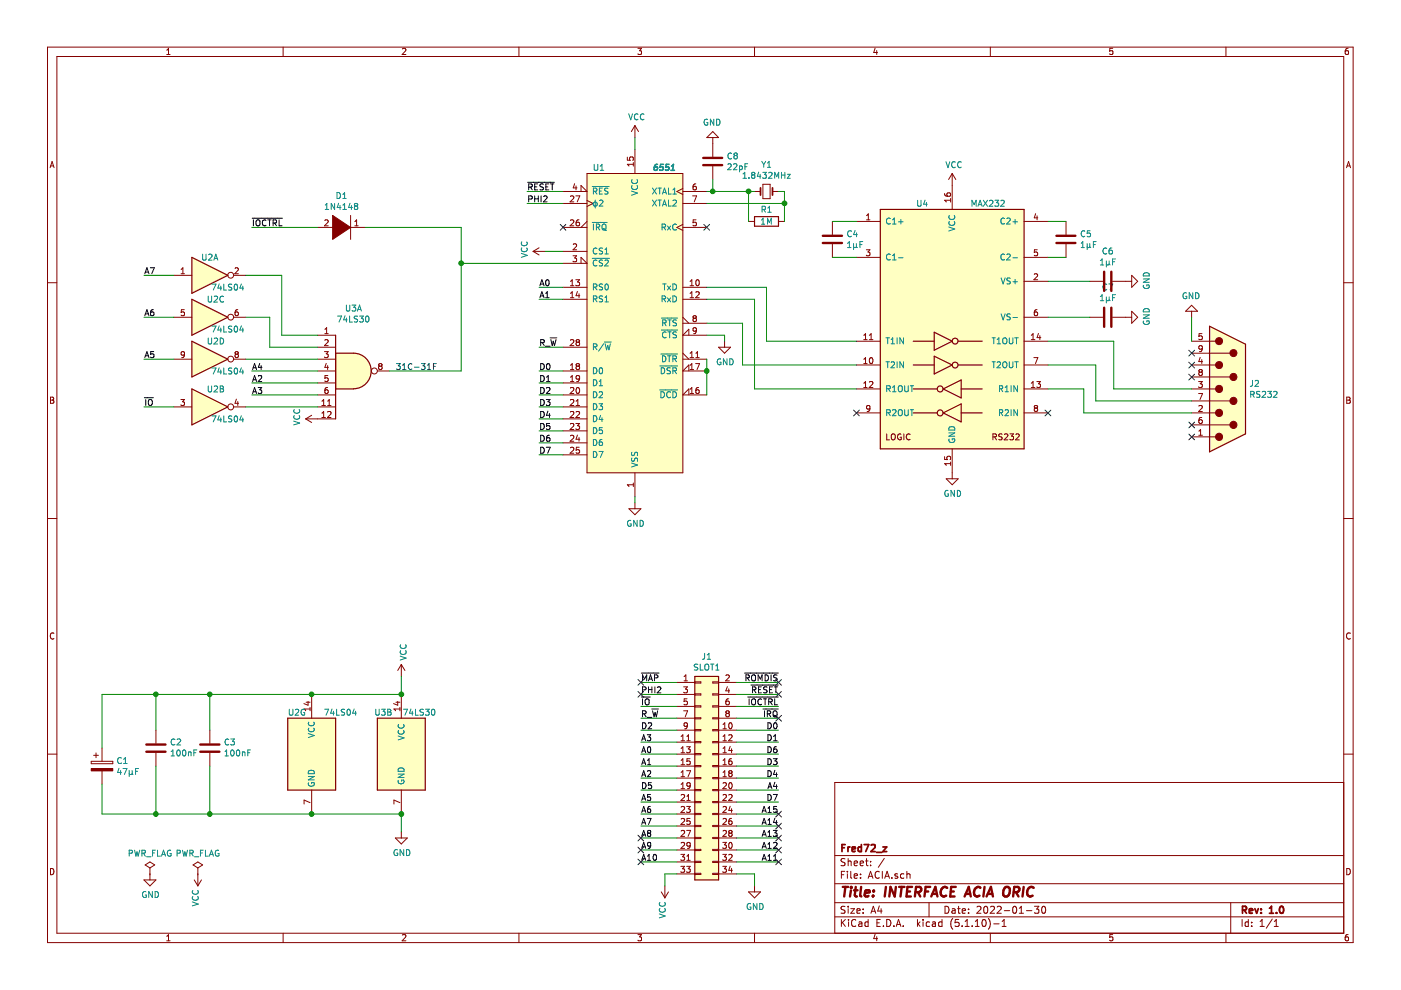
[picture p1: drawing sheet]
EESchema Schematic File Version 4
EELAYER 30 0
EELAYER END
$Descr A4 11693 8268
encoding utf-8
Sheet 1 1
Title "INTERFACE ACIA ORIC"
Date "2022-01-30"
Rev "1.0"
Comp "Fred72_z"
Comment1 ""
Comment2 ""
Comment3 ""
Comment4 ""
$EndDescr
$Comp
L Device:CP C1
U 1 1
P 850 6400
F 0 "C1" H 968 6446 50  0000 L CNN
F 1 "47µF" H 968 6355 50  0000 L CNN
F 2 "Capacitor_THT:CP_Radial_D5.0mm_P2.00mm" H 888 6250 50  0001 C CNN
F 3 "~" H 850 6400 50  0001 C CNN
	1    850  6400
	1    0    0    -1  
$EndComp
$Comp
L 74xx:74LS30 U3
U 1 1
P 2950 3100
F 0 "U3" H 2950 3625 50  0000 C CNN
F 1 "74LS30" H 2950 3534 50  0000 C CNN
F 2 "Package_DIP:DIP-14_W7.62mm_LongPads" H 2950 3100 50  0001 C CNN
F 3 "http://www.ti.com/lit/gpn/sn74LS30" H 2950 3100 50  0001 C CNN
	1    2950 3100
	1    0    0    -1  
$EndComp
Wire Wire Line
	2650 3100 2100 3100
Wire Wire Line
	2650 3200 2100 3200
Text Label 2100 3300 0    50   ~ 0
A3
Text Label 2100 3100 0    50   ~ 0
A4
Text Label 1200 2300 0    50   ~ 0
A7
Text Label 1200 2650 0    50   ~ 0
A6
Text Label 1200 3000 0    50   ~ 0
A5
Text Label 4500 3100 0    50   ~ 0
D0
Text Label 4500 3200 0    50   ~ 0
D1
Text Label 4500 3300 0    50   ~ 0
D2
Text Label 4500 3400 0    50   ~ 0
D3
Text Label 4500 3500 0    50   ~ 0
D4
Text Label 4500 3600 0    50   ~ 0
D5
Text Label 4500 3700 0    50   ~ 0
D6
Text Label 4500 3800 0    50   ~ 0
D7
$Comp
L power:GND #PWR05
U 1 1
P 5300 4200
F 0 "#PWR05" H 5300 3950 50  0001 C CNN
F 1 "GND" H 5305 4027 50  0000 C CNN
F 2 "" H 5300 4200 50  0001 C CNN
F 3 "" H 5300 4200 50  0001 C CNN
	1    5300 4200
	1    0    0    -1  
$EndComp
Wire Wire Line
	5300 4150 5300 4200
Text Notes 3300 3100 0    50   ~ 0
31C-31F\n
$Comp
L power:PWR_FLAG #FLG01
U 1 1
P 1250 7300
F 0 "#FLG01" H 1250 7375 50  0001 C CNN
F 1 "PWR_FLAG" H 1250 7473 50  0000 C CNN
F 2 "" H 1250 7300 50  0001 C CNN
F 3 "~" H 1250 7300 50  0001 C CNN
	1    1250 7300
	1    0    0    -1  
$EndComp
$Comp
L power:PWR_FLAG #FLG02
U 1 1
P 1650 7300
F 0 "#FLG02" H 1650 7375 50  0001 C CNN
F 1 "PWR_FLAG" H 1650 7473 50  0000 C CNN
F 2 "" H 1650 7300 50  0001 C CNN
F 3 "~" H 1650 7300 50  0001 C CNN
	1    1650 7300
	1    0    0    -1  
$EndComp
$Comp
L power:GND #PWR016
U 1 1
P 1250 7300
F 0 "#PWR016" H 1250 7050 50  0001 C CNN
F 1 "GND" H 1255 7127 50  0000 C CNN
F 2 "" H 1250 7300 50  0001 C CNN
F 3 "" H 1250 7300 50  0001 C CNN
	1    1250 7300
	1    0    0    -1  
$EndComp
$Comp
L power:VCC #PWR021
U 1 1
P 1650 7300
F 0 "#PWR021" H 1650 7150 50  0001 C CNN
F 1 "VCC" V 1665 7427 50  0000 L CNN
F 2 "" H 1650 7300 50  0001 C CNN
F 3 "" H 1650 7300 50  0001 C CNN
	1    1650 7300
	-1   0    0    1   
$EndComp
$Comp
L power:VCC #PWR01
U 1 1
P 3350 5650
F 0 "#PWR01" H 3350 5500 50  0001 C CNN
F 1 "VCC" V 3365 5777 50  0000 L CNN
F 2 "" H 3350 5650 50  0001 C CNN
F 3 "" H 3350 5650 50  0001 C CNN
	1    3350 5650
	1    0    0    -1  
$EndComp
$Comp
L power:GND #PWR02
U 1 1
P 3350 6950
F 0 "#PWR02" H 3350 6700 50  0001 C CNN
F 1 "GND" H 3355 6777 50  0000 C CNN
F 2 "" H 3350 6950 50  0001 C CNN
F 3 "" H 3350 6950 50  0001 C CNN
	1    3350 6950
	1    0    0    -1  
$EndComp
Wire Wire Line
	3350 5650 3350 5800
Wire Wire Line
	3350 6800 3350 6950
Wire Wire Line
	1300 5800 1300 6100
Wire Wire Line
	1300 6400 1300 6800
Wire Wire Line
	1300 6800 1750 6800
Wire Wire Line
	1750 6400 1750 6800
Connection ~ 1750 6800
Wire Wire Line
	1750 6100 1750 5800
Connection ~ 1750 5800
Wire Wire Line
	1750 5800 1300 5800
$Comp
L Device:C C3
U 1 1
P 1750 6250
F 0 "C3" H 1635 6204 50  0000 R CNN
F 1 "100nF" H 1635 6295 50  0000 R CNN
F 2 "Capacitor_THT:C_Rect_L7.0mm_W2.0mm_P5.00mm" H 1788 6100 50  0001 C CNN
F 3 "~" H 1750 6250 50  0001 C CNN
	1    1750 6250
	-1   0    0    1   
$EndComp
$Comp
L Device:C C2
U 1 1
P 1300 6250
F 0 "C2" H 1185 6204 50  0000 R CNN
F 1 "100nF" H 1185 6295 50  0000 R CNN
F 2 "Capacitor_THT:C_Rect_L7.0mm_W2.0mm_P5.00mm" H 1338 6100 50  0001 C CNN
F 3 "~" H 1300 6250 50  0001 C CNN
	1    1300 6250
	-1   0    0    1   
$EndComp
Text Label 6500 5700 2    50   ~ 0
~ROMDIS
Text Label 6500 5900 2    50   ~ 0
~IOCTRL
Text Label 6500 5800 2    50   ~ 0
~RESET
Text Label 6500 6000 2    50   ~ 0
~IRQ
Text Label 6500 6100 2    50   ~ 0
D0
Text Label 6500 6200 2    50   ~ 0
D1
Text Label 5350 6100 0    50   ~ 0
D2
Text Label 6500 6400 2    50   ~ 0
D3
Text Label 6500 6500 2    50   ~ 0
D4
Text Label 5350 6600 0    50   ~ 0
D5
Text Label 6500 6300 2    50   ~ 0
D6
Text Label 6500 6700 2    50   ~ 0
D7
Text Label 5350 6300 0    50   ~ 0
A0
Text Label 5350 6400 0    50   ~ 0
A1
Text Label 5350 6500 0    50   ~ 0
A2
Text Label 5350 6200 0    50   ~ 0
A3
Text Label 6500 6600 2    50   ~ 0
A4
Text Label 5350 6700 0    50   ~ 0
A5
Text Label 5350 6800 0    50   ~ 0
A6
Text Label 5350 6900 0    50   ~ 0
A7
Text Label 5350 7000 0    50   ~ 0
A8
Text Label 5350 7100 0    50   ~ 0
A9
Text Label 5350 7200 0    50   ~ 0
A10
Text Label 6500 7200 2    50   ~ 0
A11
Text Label 6500 7100 2    50   ~ 0
A12
Text Label 6500 7000 2    50   ~ 0
A13
Text Label 6500 6900 2    50   ~ 0
A14
Text Label 6500 6800 2    50   ~ 0
A15
$Comp
L power:GND #PWR06
U 1 1
P 6300 7400
F 0 "#PWR06" H 6300 7150 50  0001 C CNN
F 1 "GND" H 6305 7227 50  0000 C CNN
F 2 "" H 6300 7400 50  0001 C CNN
F 3 "" H 6300 7400 50  0001 C CNN
	1    6300 7400
	1    0    0    -1  
$EndComp
Wire Wire Line
	5650 7300 5550 7300
Wire Wire Line
	5550 7300 5550 7400
Wire Wire Line
	6150 7300 6300 7300
Wire Wire Line
	6300 7300 6300 7400
Wire Wire Line
	6150 5700 6500 5700
Wire Wire Line
	6150 5800 6500 5800
Wire Wire Line
	6150 5900 6500 5900
Wire Wire Line
	6150 6000 6500 6000
Wire Wire Line
	6150 6100 6500 6100
Wire Wire Line
	6150 6200 6500 6200
Wire Wire Line
	6150 6400 6500 6400
Wire Wire Line
	6150 6500 6500 6500
Wire Wire Line
	6150 6600 6500 6600
Wire Wire Line
	6150 6700 6500 6700
Wire Wire Line
	6150 6900 6500 6900
Wire Wire Line
	6150 7000 6500 7000
Wire Wire Line
	6150 7100 6500 7100
Wire Wire Line
	6150 7200 6500 7200
Text Label 5350 5700 0    50   ~ 0
~MAP
Text Label 5350 5800 0    50   ~ 0
PHI2
Text Label 5350 5900 0    50   ~ 0
~IO
Text Label 5350 6000 0    50   ~ 0
R_~W
Wire Wire Line
	5350 7000 5650 7000
Wire Wire Line
	5350 7100 5650 7100
Wire Wire Line
	5350 7200 5650 7200
Wire Wire Line
	5350 5700 5650 5700
Wire Wire Line
	5350 5800 5650 5800
Wire Wire Line
	5350 5900 5650 5900
Wire Wire Line
	5350 6000 5650 6000
Wire Wire Line
	5350 6100 5650 6100
Wire Wire Line
	5350 6200 5650 6200
Wire Wire Line
	5350 6400 5650 6400
Wire Wire Line
	5350 6500 5650 6500
Wire Wire Line
	5350 6600 5650 6600
Wire Wire Line
	5350 6700 5650 6700
Wire Wire Line
	5350 6900 5650 6900
$Comp
L Connector_Generic:Conn_02x17_Odd_Even J1
U 1 1
P 5850 6500
F 0 "J1" H 5900 7517 50  0000 C CNN
F 1 "SLOT1" H 5900 7426 50  0000 C CNN
F 2 "Connector_IDC:IDC-Header_2x17_P2.54mm_Horizontal" H 5850 6500 50  0001 C CNN
F 3 "~" H 5850 6500 50  0001 C CNN
	1    5850 6500
	1    0    0    -1  
$EndComp
Wire Wire Line
	6150 6800 6500 6800
Wire Wire Line
	5350 6800 5650 6800
Wire Wire Line
	5350 6300 5650 6300
Wire Wire Line
	6150 6300 6500 6300
Text Label 1200 3400 0    50   ~ 0
~IO
Wire Wire Line
	1200 3400 1450 3400
$Comp
L 74xx:74LS04 U2
U 1 1
P 1750 2300
F 0 "U2" H 1750 2450 50  0000 C CNN
F 1 "74LS04" H 1900 2200 50  0000 C CNN
F 2 "Package_DIP:DIP-14_W7.62mm_LongPads" H 1750 2300 50  0001 C CNN
F 3 "http://www.ti.com/lit/gpn/sn74LS04" H 1750 2300 50  0001 C CNN
	1    1750 2300
	1    0    0    -1  
$EndComp
$Comp
L ACIA_RS232-rescue:DIODE-pspice-ACIA-rescue D1
U 1 1
P 2850 1900
F 0 "D1" H 2850 2165 50  0000 C CNN
F 1 "1N4148" H 2850 2074 50  0000 C CNN
F 2 "Diode_THT:D_DO-35_SOD27_P7.62mm_Horizontal" H 2850 1900 50  0001 C CNN
F 3 "~" H 2850 1900 50  0001 C CNN
	1    2850 1900
	1    0    0    -1  
$EndComp
Wire Wire Line
	2650 1900 2100 1900
Text Label 2100 1900 0    50   ~ 0
~IOCTRL
$Comp
L power:VCC #PWR03
U 1 1
P 5550 7400
F 0 "#PWR03" H 5550 7250 50  0001 C CNN
F 1 "VCC" V 5565 7527 50  0000 L CNN
F 2 "" H 5550 7400 50  0001 C CNN
F 3 "" H 5550 7400 50  0001 C CNN
	1    5550 7400
	-1   0    0    1   
$EndComp
Wire Wire Line
	1750 5800 2600 5800
Wire Wire Line
	1750 6800 2600 6800
$Comp
L 74xx:74LS30 U3
U 2 1
P 3350 6300
F 0 "U3" H 3200 6650 50  0000 C CNN
F 1 "74LS30" H 3500 6650 50  0000 C CNN
F 2 "Package_DIP:DIP-14_W7.62mm_LongPads" H 3350 6300 50  0001 C CNN
F 3 "http://www.ti.com/lit/gpn/sn74LS30" H 3350 6300 50  0001 C CNN
	2    3350 6300
	1    0    0    -1  
$EndComp
Connection ~ 3350 5800
Connection ~ 3350 6800
$Comp
L 74xx:74LS04 U2
U 7 1
P 2600 6300
F 0 "U2" H 2400 6650 50  0000 L CNN
F 1 "74LS04" H 2700 6650 50  0000 L CNN
F 2 "Package_DIP:DIP-14_W7.62mm_LongPads" H 2600 6300 50  0001 C CNN
F 3 "http://www.ti.com/lit/gpn/sn74LS04" H 2600 6300 50  0001 C CNN
	7    2600 6300
	1    0    0    -1  
$EndComp
Connection ~ 2600 5800
Wire Wire Line
	2600 5800 3350 5800
Connection ~ 2600 6800
Wire Wire Line
	2600 6800 3350 6800
NoConn ~ 5350 5700
NoConn ~ 5350 5800
NoConn ~ 6500 5700
NoConn ~ 6500 5800
NoConn ~ 6500 6000
NoConn ~ 6500 6800
NoConn ~ 6500 6900
NoConn ~ 6500 7000
NoConn ~ 6500 7100
NoConn ~ 6500 7200
NoConn ~ 5350 7000
NoConn ~ 5350 7100
NoConn ~ 5350 7200
$Comp
L power:VCC #PWR04
U 1 1
P 5300 1150
F 0 "#PWR04" H 5300 1000 50  0001 C CNN
F 1 "VCC" H 5315 1323 50  0000 C CNN
F 2 "" H 5300 1150 50  0001 C CNN
F 3 "" H 5300 1150 50  0001 C CNN
	1    5300 1150
	1    0    0    -1  
$EndComp
Wire Wire Line
	5300 1250 5300 1150
$Comp
L 74xx:74LS04 U2
U 3 1
P 1750 2650
F 0 "U2" H 1800 2800 50  0000 C CNN
F 1 "74LS04" H 1900 2550 50  0000 C CNN
F 2 "Package_DIP:DIP-14_W7.62mm_LongPads" H 1750 2650 50  0001 C CNN
F 3 "http://www.ti.com/lit/gpn/sn74LS04" H 1750 2650 50  0001 C CNN
	3    1750 2650
	1    0    0    -1  
$EndComp
$Comp
L 74xx:74LS04 U2
U 4 1
P 1750 3000
F 0 "U2" H 1800 3150 50  0000 C CNN
F 1 "74LS04" H 1900 2900 50  0000 C CNN
F 2 "Package_DIP:DIP-14_W7.62mm_LongPads" H 1750 3000 50  0001 C CNN
F 3 "http://www.ti.com/lit/gpn/sn74LS04" H 1750 3000 50  0001 C CNN
	4    1750 3000
	1    0    0    -1  
$EndComp
Wire Wire Line
	1300 6800 850  6800
Wire Wire Line
	850  6800 850  6550
Connection ~ 1300 6800
Wire Wire Line
	850  5800 1300 5800
Wire Wire Line
	850  5800 850  6250
Connection ~ 1300 5800
$Comp
L 65xx:6551 U1
U 1 1
P 5300 2700
F 0 "U1" H 5000 4000 50  0000 C CNN
F 1 "6551" H 5550 4000 50  0000 C CIB
F 2 "Package_DIP:DIP-28_W15.24mm_LongPads" H 5300 2850 50  0001 C CNN
F 3 "http://www.6502.org/documents/datasheets/mos/mos_6551_acia.pdf" H 5300 2850 50  0001 C CNN
	1    5300 2700
	1    0    0    -1  
$EndComp
Wire Wire Line
	4500 3100 4700 3100
Wire Wire Line
	4500 3200 4700 3200
Wire Wire Line
	4500 3300 4700 3300
Wire Wire Line
	4500 3400 4700 3400
Wire Wire Line
	4500 3500 4700 3500
Wire Wire Line
	4500 3600 4700 3600
Wire Wire Line
	4500 3700 4700 3700
Wire Wire Line
	4500 3800 4700 3800
Wire Wire Line
	5900 1600 5950 1600
Text Label 4400 1600 0    50   ~ 0
~RESET
Text Label 4400 1700 0    50   ~ 0
PHI2
NoConn ~ 4700 1900
Text Label 4500 2400 0    50   ~ 0
A0
Text Label 4500 2500 0    50   ~ 0
A1
Wire Wire Line
	4500 2400 4700 2400
Wire Wire Line
	4500 2500 4700 2500
Wire Wire Line
	4400 1600 4700 1600
Wire Wire Line
	4700 1700 4400 1700
Text Label 4500 2900 0    50   ~ 0
R_~W
Wire Wire Line
	4500 2900 4700 2900
Text Label 2100 3200 0    50   ~ 0
A2
Wire Wire Line
	2100 3300 2650 3300
Wire Wire Line
	2650 3000 2050 3000
Wire Wire Line
	2650 2900 2250 2900
Wire Wire Line
	2250 2900 2250 2650
Wire Wire Line
	2250 2650 2050 2650
Wire Wire Line
	2650 2800 2350 2800
Wire Wire Line
	2350 2800 2350 2300
Wire Wire Line
	2350 2300 2050 2300
Wire Wire Line
	1200 2300 1450 2300
Wire Wire Line
	1450 2650 1200 2650
Wire Wire Line
	1200 3000 1450 3000
$Comp
L 74xx:74LS04 U2
U 2 1
P 1750 3400
F 0 "U2" H 1800 3550 50  0000 C CNN
F 1 "74LS04" H 1900 3300 50  0000 C CNN
F 2 "Package_DIP:DIP-14_W7.62mm_LongPads" H 1750 3400 50  0001 C CNN
F 3 "http://www.ti.com/lit/gpn/sn74LS04" H 1750 3400 50  0001 C CNN
	2    1750 3400
	1    0    0    -1  
$EndComp
Wire Wire Line
	2050 3400 2650 3400
Wire Wire Line
	4700 2200 3850 2200
Wire Wire Line
	3850 2200 3850 3100
Wire Wire Line
	3850 1900 3850 2200
Connection ~ 3850 2200
Wire Wire Line
	3250 3100 3850 3100
Wire Wire Line
	3050 1900 3850 1900
$Comp
L Interface_UART:MAX232 U4
U 1 1
P 7950 2750
F 0 "U4" H 7700 3800 50  0000 C CNN
F 1 "MAX232" H 8250 3800 50  0000 C CNN
F 2 "Package_DIP:DIP-16_W7.62mm_LongPads" H 8000 1700 50  0001 L CNN
F 3 "http://www.ti.com/lit/ds/symlink/max232.pdf" H 7950 2850 50  0001 C CNN
	1    7950 2750
	1    0    0    -1  
$EndComp
$Comp
L Device:C C4
U 1 1
P 6950 2000
F 0 "C4" H 7065 2046 50  0000 L CNN
F 1 "1µF" H 7065 1955 50  0000 L CNN
F 2 "Capacitor_THT:CP_Radial_D5.0mm_P2.00mm" H 6988 1850 50  0001 C CNN
F 3 "~" H 6950 2000 50  0001 C CNN
	1    6950 2000
	1    0    0    -1  
$EndComp
$Comp
L Device:C C5
U 1 1
P 8900 2000
F 0 "C5" H 9015 2046 50  0000 L CNN
F 1 "1µF" H 9015 1955 50  0000 L CNN
F 2 "Capacitor_THT:CP_Radial_D5.0mm_P2.00mm" H 8938 1850 50  0001 C CNN
F 3 "~" H 8900 2000 50  0001 C CNN
	1    8900 2000
	1    0    0    -1  
$EndComp
$Comp
L Device:C C6
U 1 1
P 9250 2350
F 0 "C6" V 8998 2350 50  0000 C CNN
F 1 "1µF" V 9089 2350 50  0000 C CNN
F 2 "Capacitor_THT:CP_Radial_D5.0mm_P2.00mm" H 9288 2200 50  0001 C CNN
F 3 "~" H 9250 2350 50  0001 C CNN
	1    9250 2350
	0    1    1    0   
$EndComp
$Comp
L Device:C C7
U 1 1
P 9250 2650
F 0 "C7" V 8998 2650 50  0000 C CNN
F 1 "1µF" V 9089 2650 50  0000 C CNN
F 2 "Capacitor_THT:CP_Radial_D5.0mm_P2.00mm" H 9288 2500 50  0001 C CNN
F 3 "~" H 9250 2650 50  0001 C CNN
	1    9250 2650
	0    1    1    0   
$EndComp
$Comp
L power:GND #PWR010
U 1 1
P 7950 3950
F 0 "#PWR010" H 7950 3700 50  0001 C CNN
F 1 "GND" H 7955 3777 50  0000 C CNN
F 2 "" H 7950 3950 50  0001 C CNN
F 3 "" H 7950 3950 50  0001 C CNN
	1    7950 3950
	1    0    0    -1  
$EndComp
$Comp
L power:GND #PWR011
U 1 1
P 9400 2350
F 0 "#PWR011" H 9400 2100 50  0001 C CNN
F 1 "GND" H 9405 2177 50  0000 C CNN
F 2 "" H 9400 2350 50  0001 C CNN
F 3 "" H 9400 2350 50  0001 C CNN
	1    9400 2350
	0    -1   -1   0   
$EndComp
$Comp
L power:GND #PWR012
U 1 1
P 9400 2650
F 0 "#PWR012" H 9400 2400 50  0001 C CNN
F 1 "GND" H 9405 2477 50  0000 C CNN
F 2 "" H 9400 2650 50  0001 C CNN
F 3 "" H 9400 2650 50  0001 C CNN
	1    9400 2650
	0    -1   -1   0   
$EndComp
$Comp
L power:VCC #PWR09
U 1 1
P 7950 1550
F 0 "#PWR09" H 7950 1400 50  0001 C CNN
F 1 "VCC" H 7965 1723 50  0000 C CNN
F 2 "" H 7950 1550 50  0001 C CNN
F 3 "" H 7950 1550 50  0001 C CNN
	1    7950 1550
	1    0    0    -1  
$EndComp
Wire Wire Line
	8750 1850 8900 1850
Wire Wire Line
	8750 2150 8900 2150
Wire Wire Line
	7150 1850 6950 1850
Wire Wire Line
	7150 2150 6950 2150
Wire Wire Line
	8750 2350 9100 2350
Wire Wire Line
	8750 2650 9100 2650
Wire Wire Line
	5900 2400 6400 2400
Wire Wire Line
	6400 2400 6400 2850
Wire Wire Line
	6400 2850 7150 2850
Wire Wire Line
	5900 2500 6300 2500
Wire Wire Line
	6300 2500 6300 3250
Wire Wire Line
	6300 3250 7150 3250
NoConn ~ 7150 3450
$Comp
L ACIA_RS232-rescue:DB9_Male-Connector-ACIA-rescue J2
U 1 1
P 10250 3250
F 0 "J2" H 10430 3296 50  0000 L CNN
F 1 "RS232" H 10430 3205 50  0000 L CNN
F 2 "Connector_Dsub:DSUB-9_Male_Horizontal_P2.77x2.84mm" H 10250 3250 50  0001 C CNN
F 3 " ~" H 10250 3250 50  0001 C CNN
	1    10250 3250
	1    0    0    -1  
$EndComp
Wire Wire Line
	8750 2850 9300 2850
Wire Wire Line
	9950 2850 9950 2650
$Comp
L power:GND #PWR013
U 1 1
P 9950 2650
F 0 "#PWR013" H 9950 2400 50  0001 C CNN
F 1 "GND" H 9955 2477 50  0000 C CNN
F 2 "" H 9950 2650 50  0001 C CNN
F 3 "" H 9950 2650 50  0001 C CNN
	1    9950 2650
	-1   0    0    1   
$EndComp
NoConn ~ 9950 2950
NoConn ~ 9950 3050
NoConn ~ 9950 3150
NoConn ~ 9950 3550
NoConn ~ 9950 3650
NoConn ~ 8750 3450
$Comp
L power:VCC #PWR08
U 1 1
P 4550 2100
F 0 "#PWR08" H 4550 1950 50  0001 C CNN
F 1 "VCC" H 4565 2273 50  0000 C CNN
F 2 "" H 4550 2100 50  0001 C CNN
F 3 "" H 4550 2100 50  0001 C CNN
	1    4550 2100
	0    -1   -1   0   
$EndComp
Wire Wire Line
	4700 2100 4550 2100
$Comp
L power:VCC #PWR07
U 1 1
P 2650 3500
F 0 "#PWR07" H 2650 3350 50  0001 C CNN
F 1 "VCC" H 2665 3673 50  0000 C CNN
F 2 "" H 2650 3500 50  0001 C CNN
F 3 "" H 2650 3500 50  0001 C CNN
	1    2650 3500
	0    -1   -1   0   
$EndComp
NoConn ~ 5900 1900
Wire Wire Line
	5900 3000 5900 3100
Connection ~ 5900 3100
Wire Wire Line
	5900 3100 5900 3300
Wire Wire Line
	5900 2700 6200 2700
Wire Wire Line
	6200 2700 6200 3050
Wire Wire Line
	6200 3050 7150 3050
Wire Wire Line
	5900 2800 6050 2800
Wire Wire Line
	6050 2800 6050 2850
$Comp
L power:GND #PWR0101
U 1 1
P 6050 2850
F 0 "#PWR0101" H 6050 2600 50  0001 C CNN
F 1 "GND" H 6055 2677 50  0000 C CNN
F 2 "" H 6050 2850 50  0001 C CNN
F 3 "" H 6050 2850 50  0001 C CNN
	1    6050 2850
	1    0    0    -1  
$EndComp
$Comp
L Device:C C8
U 1 1
P 5950 1350
F 0 "C8" H 6065 1396 50  0000 L CNN
F 1 "22pF" H 6065 1305 50  0000 L CNN
F 2 "Capacitor_THT:C_Disc_D3.4mm_W2.1mm_P2.50mm" H 5988 1200 50  0001 C CNN
F 3 "~" H 5950 1350 50  0001 C CNN
	1    5950 1350
	1    0    0    -1  
$EndComp
Wire Wire Line
	6550 1600 6500 1600
Wire Wire Line
	6550 1700 6550 1600
Wire Wire Line
	5900 1700 6550 1700
$Comp
L Device:Crystal_Small Y1
U 1 1
P 6400 1600
F 0 "Y1" H 6400 1825 50  0000 C CNN
F 1 "1.8432MHz" H 6400 1734 50  0000 C CNN
F 2 "Crystal:Crystal_HC49-U_Horizontal" H 6400 1600 50  0001 C CNN
F 3 "~" H 6400 1600 50  0001 C CNN
	1    6400 1600
	1    0    0    -1  
$EndComp
Wire Wire Line
	5950 1500 5950 1600
Connection ~ 5950 1600
Wire Wire Line
	5950 1600 6250 1600
$Comp
L power:GND #PWR0102
U 1 1
P 5950 1200
F 0 "#PWR0102" H 5950 950 50  0001 C CNN
F 1 "GND" H 5955 1027 50  0000 C CNN
F 2 "" H 5950 1200 50  0001 C CNN
F 3 "" H 5950 1200 50  0001 C CNN
	1    5950 1200
	-1   0    0    1   
$EndComp
$Comp
L Device:R R1
U 1 1
P 6400 1850
F 0 "R1" V 6300 1850 50  0000 C CNN
F 1 "1M" V 6400 1850 50  0000 C CNN
F 2 "Resistor_THT:R_Axial_DIN0207_L6.3mm_D2.5mm_P10.16mm_Horizontal" V 6330 1850 50  0001 C CNN
F 3 "~" H 6400 1850 50  0001 C CNN
	1    6400 1850
	0    1    1    0   
$EndComp
Wire Wire Line
	6550 1700 6550 1850
Connection ~ 6550 1700
Wire Wire Line
	6250 1850 6250 1600
Connection ~ 6250 1600
Wire Wire Line
	6250 1600 6300 1600
Wire Wire Line
	9950 3450 9050 3450
Wire Wire Line
	9050 3450 9050 3250
Wire Wire Line
	9050 3250 8750 3250
Wire Wire Line
	9950 3250 9300 3250
Wire Wire Line
	9300 3250 9300 2850
Wire Wire Line
	8750 3050 9150 3050
Wire Wire Line
	9150 3050 9150 3350
Wire Wire Line
	9150 3350 9950 3350
$EndSCHEMATC
